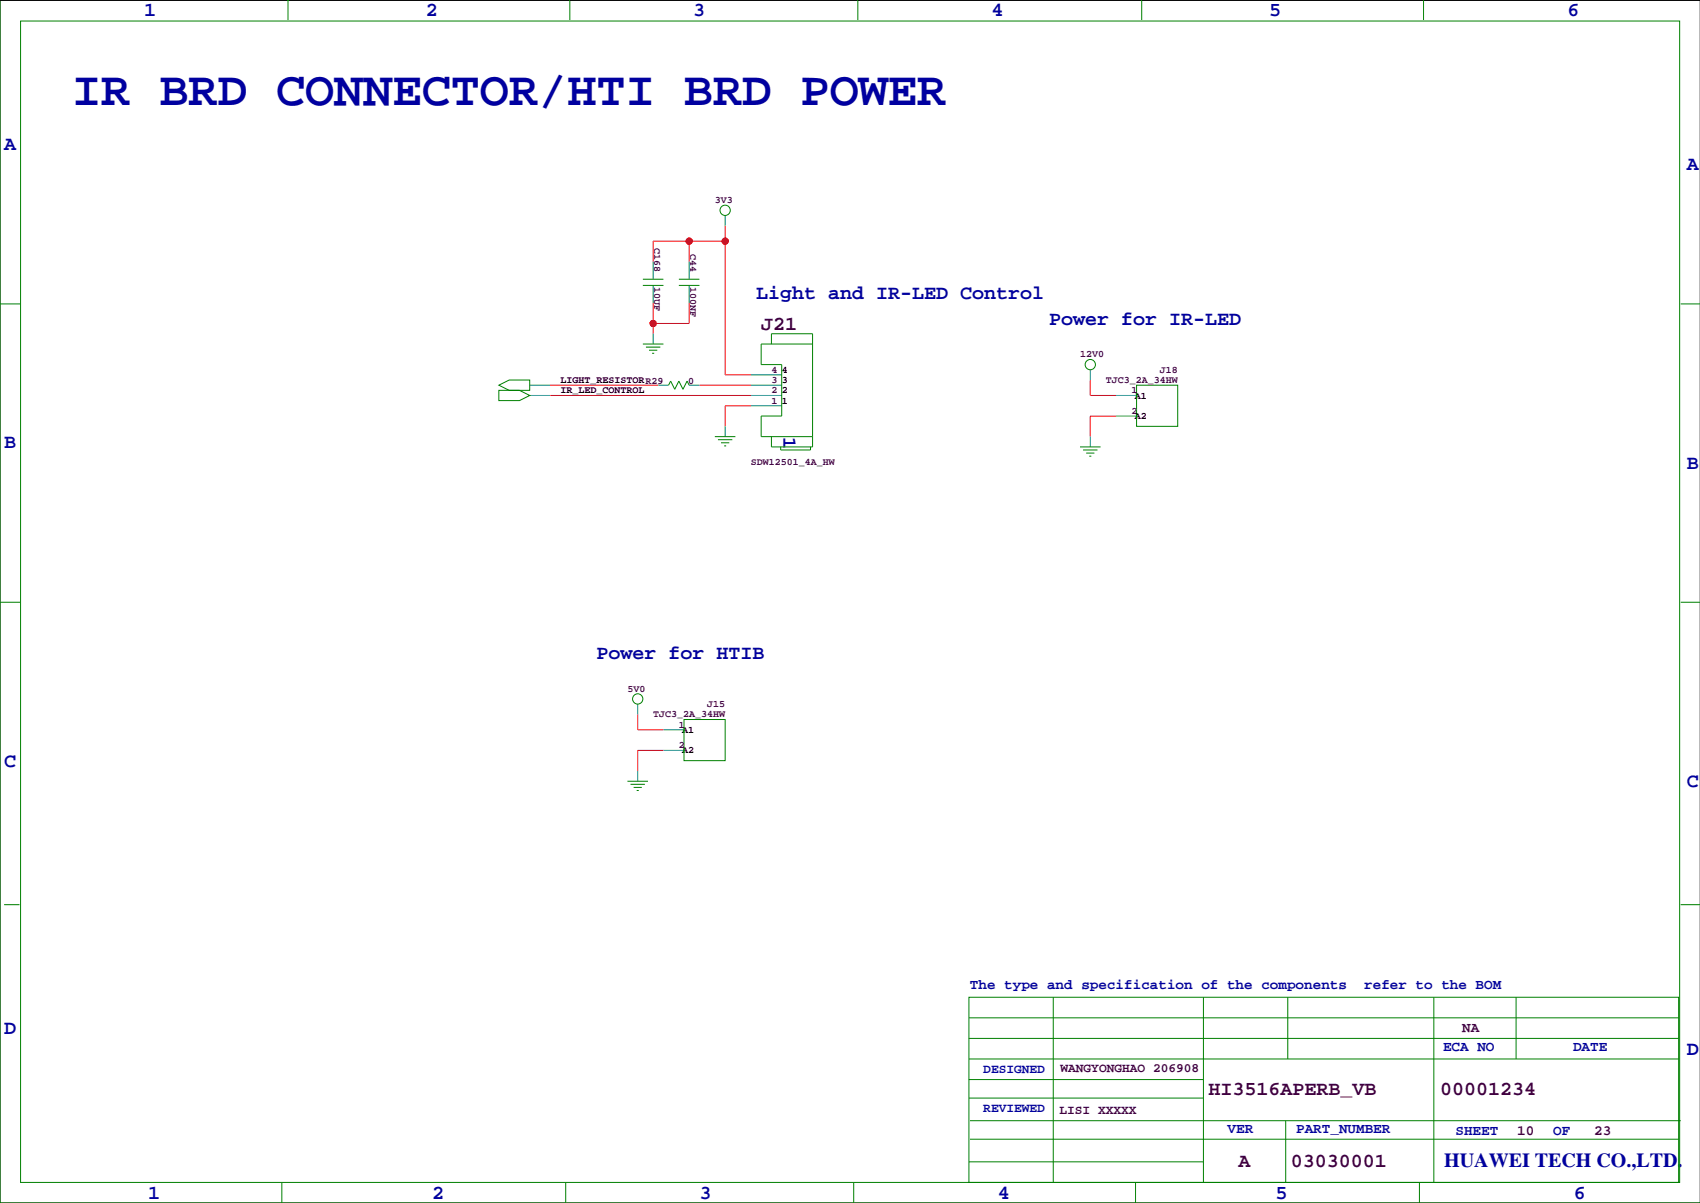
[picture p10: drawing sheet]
<svg xmlns="http://www.w3.org/2000/svg" width="420mm" height="297mm" viewBox="0 0 420 297" stroke-linecap="round" stroke-linejoin="round" font-family="sans-serif">
<path d="M419.9 .1h-419.9v296.9h419.9" fill="none" stroke="#000" stroke-width=".25"/>
<g fill="none" stroke="#008080" stroke-width=".25">
<path d="M179.1 53.2v2.5M161.3 64.6v4.3M161.3 70.5v4.3M170.2 64.6v4.3M170.2 70.5v4.3M130.8 95.1h5.1M130.8 97.6h5.1M161.3 82.4v2.5M162.6 95.1h2.5M170.2 95.1h2.5M185.4 95.1h7.6M185.4 97.6h7.6"/>
<path d="M185.4 92.6h7.6M269.2 91.3v2.5M275.6 97.6h5.1M179.1 105.3v2.5M185.4 100.2h7.6M269.2 107.8v2.5M275.6 102.7h5.1M157.5 173.8v2.6M157.5 190.4v2.5M163.8 180.2h5.1M163.8 185.3h5.1"/>
</g>
<g fill="none" stroke="#008000" stroke-width=".25">
<path d="M0 -.1v297.1h419.9M71.1 0v4.9M140.7 0v4.9M211.8 0v4.9M281.9 0v4.9M351.5 0v4.9M5.1 5.2h409.7v286.8h-409.7zM0 75h5.1M158.7 68.9h5.1M158.7 70.5h5.1M167.6 68.9h5.1M167.6 70.5h5.1"/>
<path d="M415 75h4.9M123.2 95.1l2.5-1.3h5.1v2.6h-5.1zM123.2 96.4h5.1l2.5 1.2-2.5 1.3h-5.1zM158.7 84.9h5.1M159.5 85.7h3.6M160.3 86.5h2M161 87.2h.5M165.1 95.1l.5-1 1 2 1-2 1.1 2 1-2 .5 1M190.5 84.9v-2.5h10.2v27.9h-10.2v-2.5M200.7 84.9h-12.7v5.1h5v12.7h-5v5.1h12.7M280.7 95.1h10.1v10.2h-10.1zM176.5 107.8h5.1"/>
<path d="M177.3 108.6h3.5M178.1 109.3h2M178.8 110.1h.5M192.8 110.3v.8h7.4v-.8M266.7 110.3h5.1M267.5 111.1h3.5M268.2 111.9h2.1M269 112.6h.5M0 148.7h5.1M415 148.7h4.9M168.9 177.7h10.2v10.1h-10.2zM154.9 192.9h5.1"/>
<path d="M155.7 193.7h3.6M156.5 194.4h2M157.2 195.2h.5M1 223.4h3.8M415 223.4h4.9M239.3 246.2h175.2v45.8h-175.2zM239.3 251.3h175.2M239.3 256.4h175.2M260.1 246.2v45.8M297.2 246.2v45.8M318 246.2v15.3M354.1 246.2v45.8"/>
<path d="M374.4 246.2v15.3M239.3 266.6h57.9M239.3 261.5h175.2M239.3 271.1h57.9M239.5 276.7h175.5M317.5 276.7v15.3M69.6 292v5M139.7 292v5M210.8 292v5M239.3 286.9h57.9M239.5 281.3h175M280.4 292v5"/>
<path d="M350.5 292v5M383.5 287.4h.1"/>
<circle cx="179.1" cy="51.9" r="1.27"/>
<circle cx="269.2" cy="90" r="1.27"/>
<circle cx="157.5" cy="172.6" r="1.27"/>
</g>
<g fill="none" stroke="#f00" stroke-width=".25">
<path d="M170.2 59.5v5.1M179.1 55.7v36.9h6.3M179.1 59.5h-17.8v5.1M161.3 74.8v7.6M170.2 74.8v5.1h-8.9M135.9 97.6h49.5M135.9 95.1h26.7M172.7 95.1h12.7M269.2 93.8v3.8h6.4M185.4 100.2h-6.3v5.1M275.6 102.7h-6.4v5.1M157.5 176.4v3.8h6.3"/>
<path d="M163.8 185.3h-6.3v5.1"/>
<circle cx="170.2" cy="59.5" r=".76"/>
<circle cx="179.1" cy="59.5" r=".76"/>
<circle cx="161.3" cy="79.9" r=".76"/>
</g>
<g fill="#f00" stroke="#f00" stroke-width=".25">
<circle cx="179.1" cy="59.5" r=".76"/>
<circle cx="170.2" cy="59.5" r=".76"/>
<circle cx="161.3" cy="79.9" r=".76"/>
</g>
<text font-size="12" fill="#0000a0" x="17.8" y="25.9">IR BRD CONNECTOR/HTI BRD POWER</text>
<g font-size="4.9" fill="#0000a0">
<text x="35.6" y="3.9">1</text>
<text x="105.2" y="3.9">2</text>
<text x="171.2" y="3.9">3</text>
<text x="244.9" y="3.9">4</text>
<text x="313.4" y="3.9">5</text>
<text x="387.1" y="3.9">6</text>
<text x="1" y="36.9">A</text>
<text x="416.6" y="42">A</text>
<text x="186.7" y="73.8">Light and IR-LED Control</text>
<text x="259.1" y="80.1">Power for IR-LED</text>
<text x="193.5" y="107.8" transform="rotate(90 193.5 107.8)">1</text>
<text x="1" y="110.6">B</text>
<text x="416.6" y="115.7">B</text>
<text x="147.3" y="162.7">Power for HTIB</text>
<text x="1" y="189.3">C</text>
<text x="416.6" y="194.4">C</text>
<text x="1" y="255.4">D</text>
<text x="416.6" y="260.5">D</text>
<text x="356.6" y="288">HUAWEI TECH CO.,LTD.</text>
<text x="36.6" y="296">1</text>
<text x="106.7" y="296">2</text>
<text x="172.7" y="296">3</text>
<text x="246.4" y="296">4</text>
<text x="315" y="296">5</text>
<text x="388.6" y="296">6</text>
</g>
<g font-size="4.9" fill="#400040">
<text x="188" y="81.4">J21</text>
<text x="298.5" y="270.5">HI3516APERB_VB</text>
<text x="355.6" y="270.5">00001234</text>
<text x="305.9" y="288.3">A</text>
<text x="318.8" y="288.3">03030001</text>
</g>
<g font-size="3.5" fill="#0000a0">
<text x="239.5" y="244.2">The type and specification of the components</text>
<text x="336.9" y="244.2">refer to the BOM</text>
<text x="356.4" y="259.4">ECA NO</text>
<text x="388.5" y="259.4">DATE</text>
<text x="303.1" y="279.7">VER</text>
<text x="320.1" y="279.7">PART_NUMBER</text>
<text x="359.4" y="280.3">SHEET</text>
<text x="383.5" y="280.3">OF</text>
</g>
<g font-size="3.5" fill="#400040">
<text x="361.1" y="254.9">NA</text>
<text x="374.6" y="280.3">10</text>
<text x="393.7" y="280.3">23</text>
</g>
<g font-size="3.2" fill="#0000a0">
<text x="242.8" y="264.9">DESIGNED</text>
<text x="242.8" y="274.5">REVIEWED</text>
</g>
<g font-size="3.2" fill="#400040">
<text x="261.9" y="264.7">WANGYONGHAO 206908</text>
<text x="261.6" y="275.1">LISI XXXXX</text>
</g>
<g font-size="2.5" fill="#400040">
<text x="176.5" y="50.2">3V3</text>
<text x="161.5" y="61.2" transform="rotate(90 161.5 61.2)">C168</text>
<text x="170.4" y="62.7" transform="rotate(90 170.4 62.7)">C44</text>
<text x="161.5" y="71" transform="rotate(90 161.5 71)">10UF</text>
<text x="170.4" y="71" transform="rotate(90 170.4 71)">100NF</text>
<text x="266.7" y="88.3">12V0</text>
<text x="169.9" y="94.9">0</text>
<text x="190.5" y="94.6">3</text>
<text x="190.5" y="92.1">4</text>
<text x="273" y="94.6">TJC3_2A_34HW</text>
<text x="286.4" y="92.1">J18</text>
<text x="190.5" y="99.7">1</text>
<text x="190.5" y="97.1">2</text>
<text x="279.4" y="97.1">1</text>
<text x="279.4" y="102.2">2</text>
<text x="185.4" y="114.9">SDW12501_4A_HW</text>
<text x="154.9" y="170.8">5V0</text>
<text x="161.3" y="177.2">TJC3_2A_34HW</text>
<text x="167.6" y="179.7">1</text>
<text x="174.6" y="174.6">J15</text>
<text x="167.6" y="184.8">2</text>
</g>
<g font-size="2.5">
<text x="138.4" y="94.6">LIGHT_RESISTORR29</text>
<text x="193" y="94.6">3</text>
<text x="193" y="92.1">4</text>
<text x="138.4" y="97.1">IR_LED_CONTROL</text>
<text x="193" y="99.7">1</text>
<text x="193" y="97.1">2</text>
<text x="280.2" y="98.4">A1</text>
<text x="280.2" y="103.5">A2</text>
<text x="168.5" y="181">A1</text>
<text x="168.5" y="186">A2</text>
</g>
</svg>
